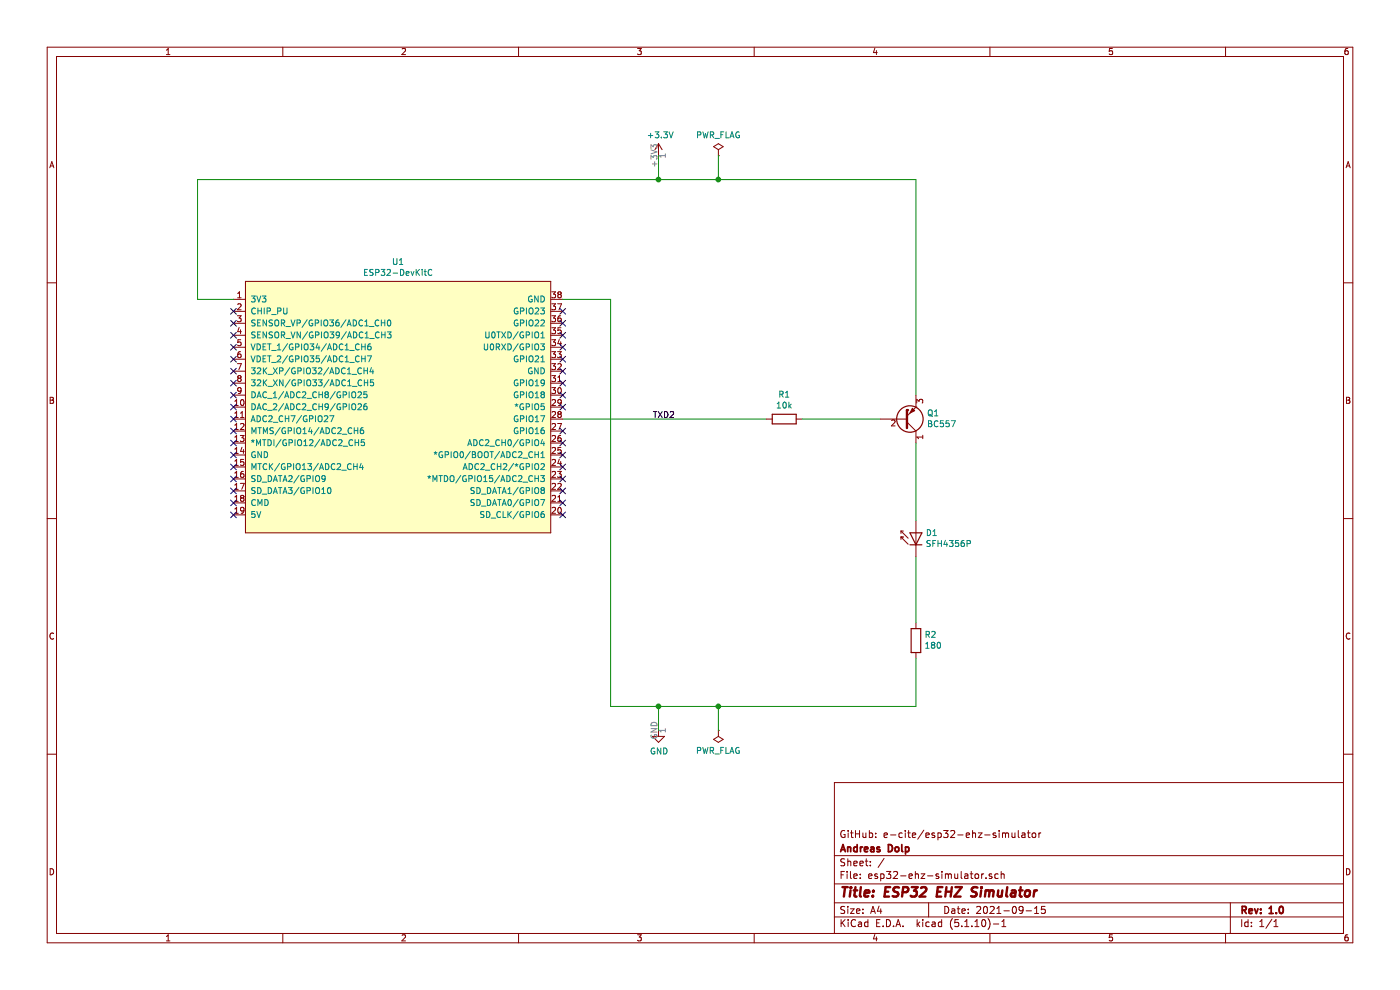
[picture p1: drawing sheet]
EESchema Schematic File Version 4
EELAYER 30 0
EELAYER END
$Descr A4 11693 8268
encoding utf-8
Sheet 1 1
Title "ESP32 EHZ Simulator"
Date "2021-09-15"
Rev "1.0"
Comp "Andreas Dolp"
Comment1 "GitHub: e-cite/esp32-ehz-simulator"
Comment2 ""
Comment3 ""
Comment4 ""
$EndDescr
$Comp
L Espressif:ESP32-DevKitC U1
U 1 1
P 3250 3350
F 0 "U1" H 3325 4515 50  0000 C CNN
F 1 "ESP32-DevKitC" H 3325 4424 50  0000 C CNN
F 2 "Espressif:ESP32-DevKitC" H 3250 2100 50  0001 C CNN
F 3 "https://docs.espressif.com/projects/esp-idf/zh_CN/latest/esp32/hw-reference/esp32/get-started-devkitc.html" H 3400 2100 50  0001 C CNN
	1    3250 3350
	1    0    0    -1  
$EndComp
$Comp
L Transistor_BJT:BC557 Q1
U 1 1
P 7550 3500
F 0 "Q1" H 7741 3454 50  0000 L CNN
F 1 "BC557" H 7741 3545 50  0000 L CNN
F 2 "Package_TO_SOT_THT:TO-92_Inline" H 7750 3425 50  0001 L CIN
F 3 "https://www.onsemi.com/pub/Collateral/BC556BTA-D.pdf" H 7550 3500 50  0001 L CNN
	1    7550 3500
	1    0    0    1   
$EndComp
$Comp
L Device:R R1
U 1 1
P 6550 3500
F 0 "R1" V 6343 3500 50  0000 C CNN
F 1 "10k" V 6434 3500 50  0000 C CNN
F 2 "" V 6480 3500 50  0001 C CNN
F 3 "~" H 6550 3500 50  0001 C CNN
	1    6550 3500
	0    1    1    0   
$EndComp
$Comp
L Device:R R2
U 1 1
P 7650 5350
F 0 "R2" H 7580 5304 50  0000 R CNN
F 1 "180" H 7580 5395 50  0000 R CNN
F 2 "" V 7580 5350 50  0001 C CNN
F 3 "~" H 7650 5350 50  0001 C CNN
	1    7650 5350
	-1   0    0    1   
$EndComp
Wire Wire Line
	4700 3500 6400 3500
Wire Wire Line
	7650 3300 7650 1500
Wire Wire Line
	7650 4650 7650 5200
Wire Wire Line
	7650 5500 7650 5900
Wire Wire Line
	5100 5900 5100 2500
Wire Wire Line
	5100 2500 4700 2500
Wire Wire Line
	7650 1500 6000 1500
Wire Wire Line
	1650 1500 1650 2500
Wire Wire Line
	1650 2500 1950 2500
NoConn ~ 4700 2600
NoConn ~ 4700 2700
NoConn ~ 4700 2800
NoConn ~ 4700 2900
NoConn ~ 4700 3000
NoConn ~ 4700 3100
NoConn ~ 4700 3200
NoConn ~ 4700 3300
NoConn ~ 4700 3400
NoConn ~ 4700 3600
NoConn ~ 4700 3700
NoConn ~ 4700 3800
NoConn ~ 4700 3900
NoConn ~ 4700 4000
NoConn ~ 4700 4100
NoConn ~ 4700 4200
NoConn ~ 4700 4300
NoConn ~ 1950 4300
NoConn ~ 1950 4200
NoConn ~ 1950 4100
NoConn ~ 1950 4000
NoConn ~ 1950 3900
NoConn ~ 1950 3800
NoConn ~ 1950 3700
NoConn ~ 1950 3600
NoConn ~ 1950 3500
NoConn ~ 1950 3400
NoConn ~ 1950 3300
NoConn ~ 1950 3200
NoConn ~ 1950 3100
NoConn ~ 1950 3000
NoConn ~ 1950 2900
NoConn ~ 1950 2800
NoConn ~ 1950 2700
NoConn ~ 1950 2600
Wire Wire Line
	6700 3500 7350 3500
$Comp
L power:+3.3V #PWR01
U 1 1
P 5500 1300
F 0 "#PWR01" H 5500 1150 50  0001 C CNN
F 1 "+3.3V" H 5515 1473 50  0000 C CNN
F 2 "" H 5500 1300 50  0001 C CNN
F 3 "" H 5500 1300 50  0001 C CNN
	1    5500 1300
	1    0    0    -1  
$EndComp
$Comp
L power:GND #PWR02
U 1 1
P 5500 6100
F 0 "#PWR02" H 5500 5850 50  0001 C CNN
F 1 "GND" H 5505 5927 50  0000 C CNN
F 2 "" H 5500 6100 50  0001 C CNN
F 3 "" H 5500 6100 50  0001 C CNN
	1    5500 6100
	1    0    0    -1  
$EndComp
Wire Wire Line
	5100 5900 5500 5900
Wire Wire Line
	5500 6100 5500 5900
Connection ~ 5500 5900
Wire Wire Line
	5500 5900 6000 5900
Wire Wire Line
	5500 1300 5500 1500
Connection ~ 5500 1500
Wire Wire Line
	5500 1500 1650 1500
Wire Wire Line
	7650 3700 7650 4350
$Comp
L LED:SFH4356P D1
U 1 1
P 7650 4450
F 0 "D1" V 7646 4370 50  0000 R CNN
F 1 "SFH4356P" V 7555 4370 50  0000 R CNN
F 2 "LED_THT:LED_D3.0mm_IRBlack" H 7650 4625 50  0001 C CNN
F 3 "http://www.osram-os.com/Graphics/XPic5/00181708_0.pdf" H 7600 4450 50  0001 C CNN
	1    7650 4450
	0    -1   -1   0   
$EndComp
$Comp
L power:PWR_FLAG #FLG02
U 1 1
P 6000 6100
F 0 "#FLG02" H 6000 6175 50  0001 C CNN
F 1 "PWR_FLAG" H 6000 6273 50  0000 C CNN
F 2 "" H 6000 6100 50  0001 C CNN
F 3 "~" H 6000 6100 50  0001 C CNN
	1    6000 6100
	-1   0    0    1   
$EndComp
$Comp
L power:PWR_FLAG #FLG01
U 1 1
P 6000 1300
F 0 "#FLG01" H 6000 1375 50  0001 C CNN
F 1 "PWR_FLAG" H 6000 1473 50  0000 C CNN
F 2 "" H 6000 1300 50  0001 C CNN
F 3 "~" H 6000 1300 50  0001 C CNN
	1    6000 1300
	1    0    0    -1  
$EndComp
Wire Wire Line
	6000 6100 6000 5900
Connection ~ 6000 5900
Wire Wire Line
	6000 5900 7650 5900
Wire Wire Line
	6000 1300 6000 1500
Connection ~ 6000 1500
Wire Wire Line
	6000 1500 5500 1500
Text Label 5450 3500 0    50   ~ 0
TXD2
$EndSCHEMATC
